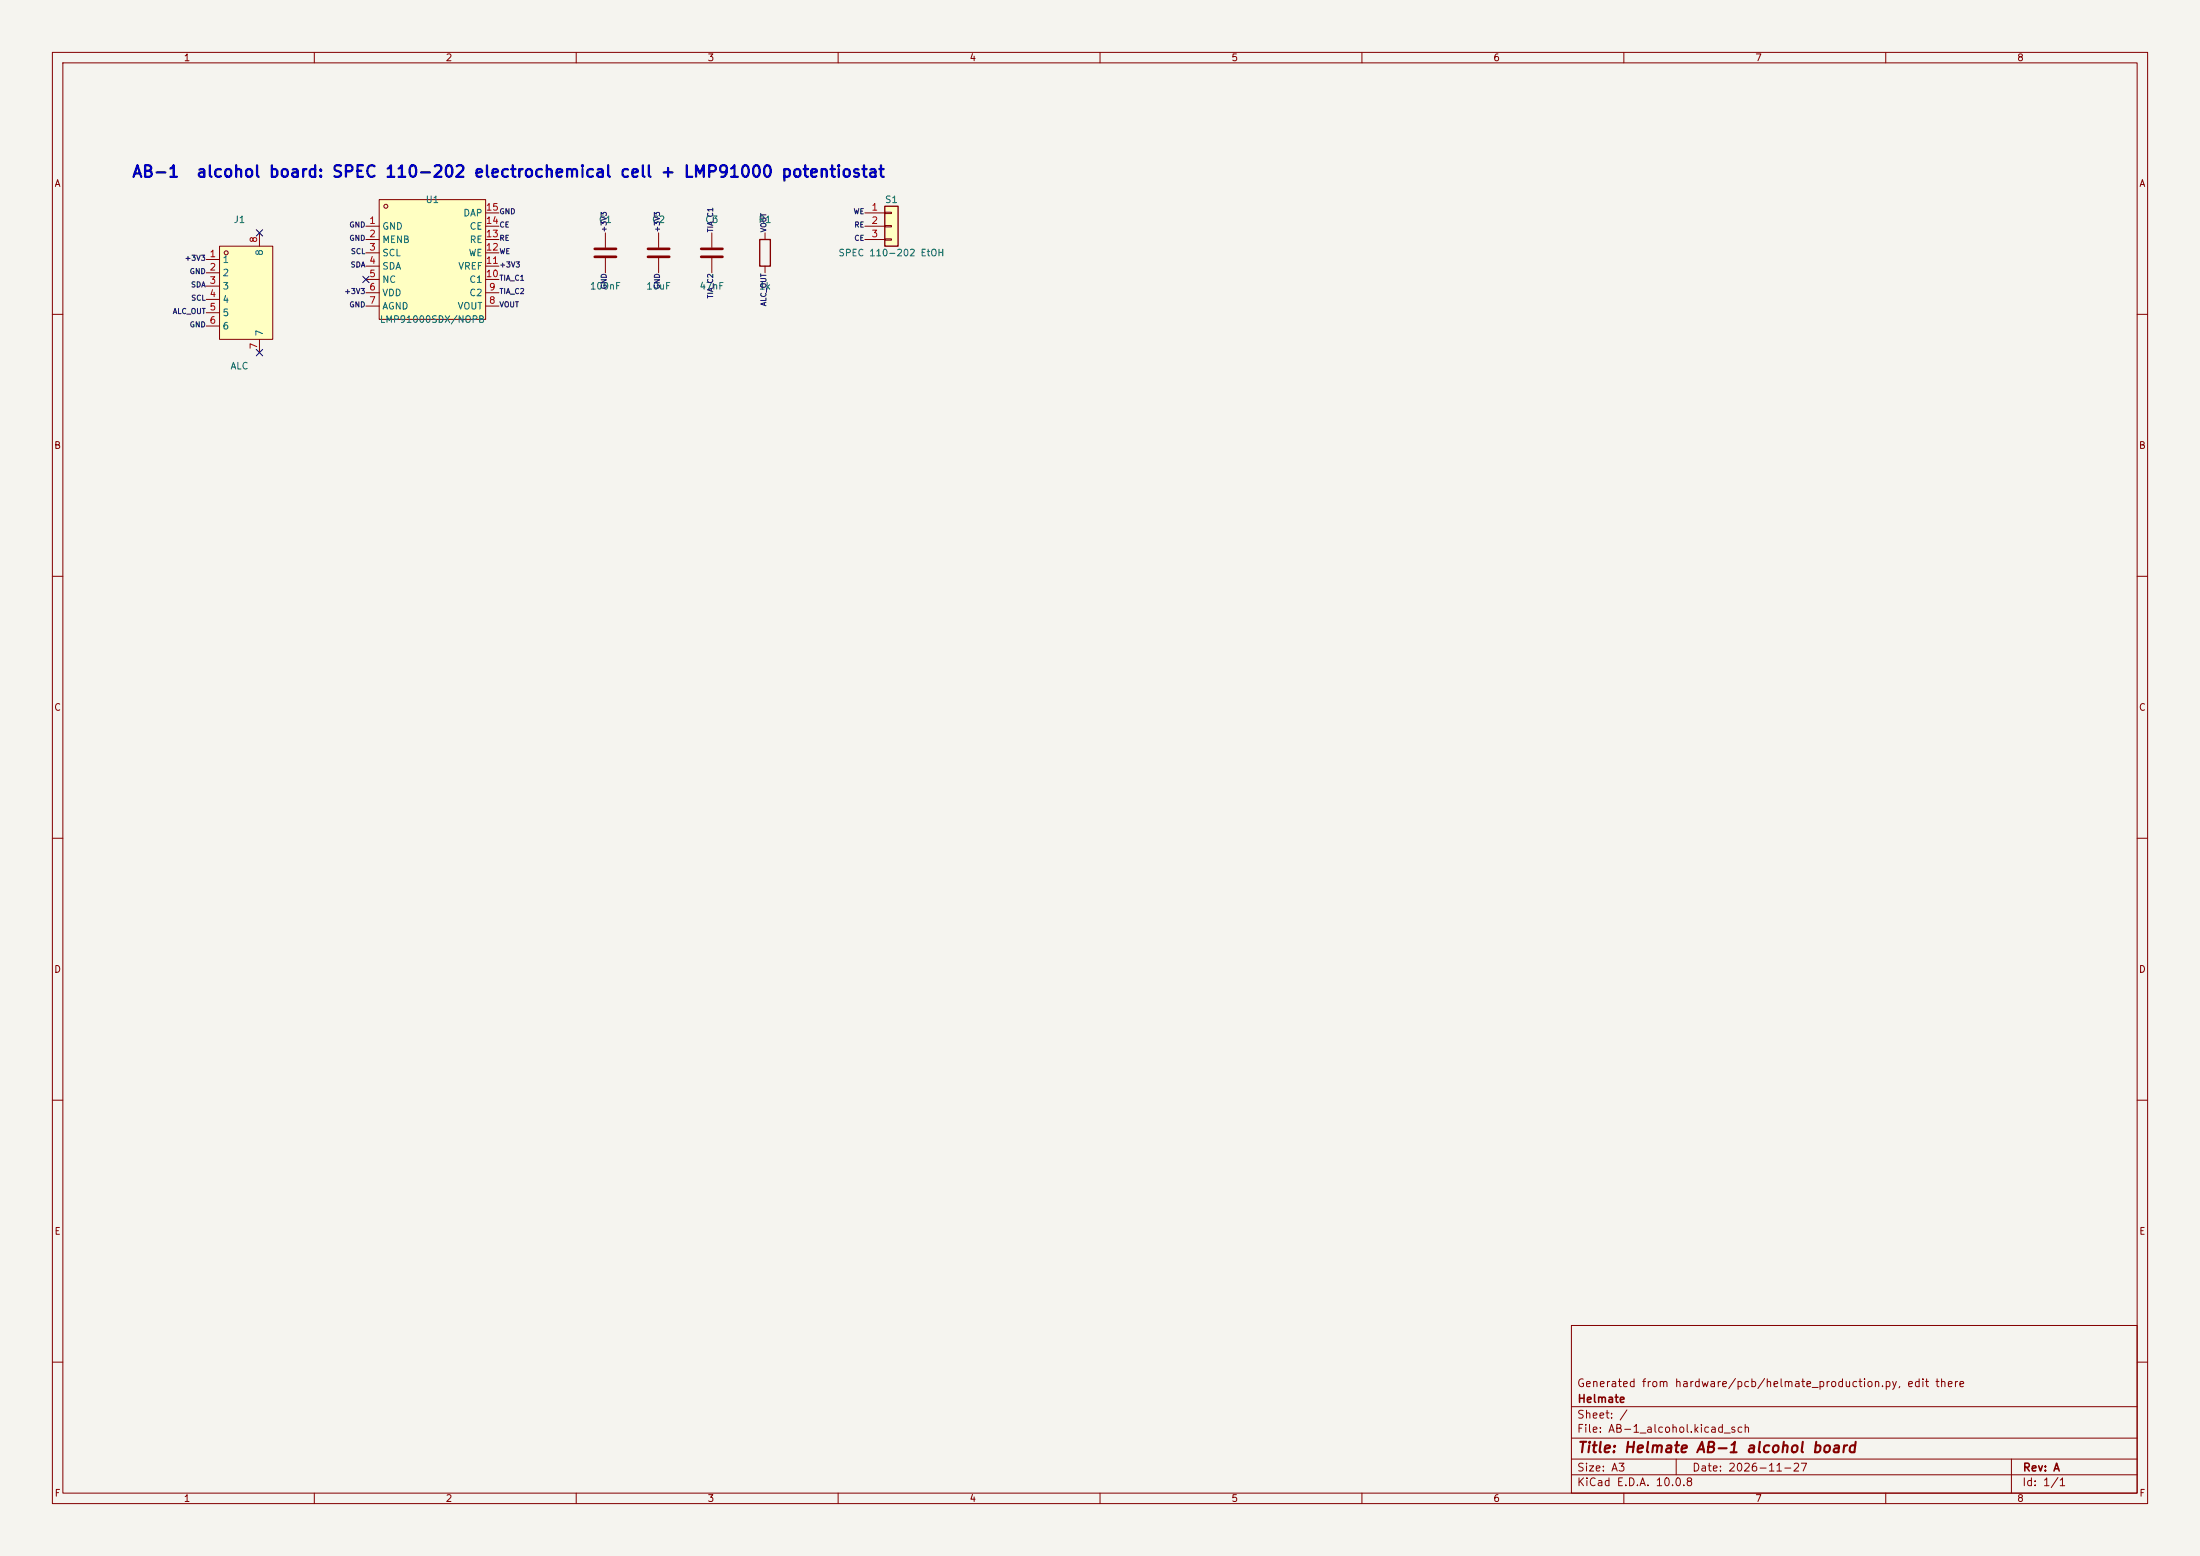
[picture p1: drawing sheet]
<svg xmlns="http://www.w3.org/2000/svg" width="420mm" height="297mm" viewBox="0 0 420 297" stroke-linecap="round" stroke-linejoin="round" font-family="sans-serif">
<path d="M0 0h420v297h-420z" fill="#f5f4ef" stroke="#f5f4ef" stroke-width=".19"/>
<g fill="none" stroke="#840000" stroke-width=".19">
<path d="M10 10h400v277h-400zM12 12h396v273h-396zM60 10v2M110 10v2M160 10v2M210 10v2M260 10v2M310 10v2M360 10v2M125.7 44.5v2.7M125.7 49.3v2.8M10 60h2"/>
<path d="M408 60h2M10 110h2M408 110h2M10 160h2M408 160h2M10 210h2M408 210h2M300 253h108v32h-108zM10 260h2M300 278.5h108M300 274.5h108M300 268.5h108"/>
<path d="M320 278.5v3M384 278.5v6.5M408 260h2M60 285v2M110 285v2M160 285v2M210 285v2M260 285v2M300 281.5h108M310 285v2M360 285v2"/>
</g>
<path d="M123.7 47.5h4.1M123.7 49h4.1" fill="none" stroke="#840000" stroke-width=".51"/>
<path d="M168.9 39.4h2.5v7.6h-2.5z" fill="#ffffc2"/>
<path d="M168.9 39.4h2.5v7.6h-2.5zM145 45.7h2.1v5.1h-2.1z" fill="none" stroke="#840000" stroke-width=".25"/>
<path d="M115.6 44.5v2.7M115.6 49.3v2.8M146 44.5v1.2M146 50.8v1.3M165.1 40.6h3.8M165.1 43.2h3.8M165.1 45.7h3.8M168.9 40.5h1.3v.3h-1.3zM168.9 43.1h1.3v.2h-1.3zM168.9 45.6h1.3v.2h-1.3z" fill="none" stroke="#840000" stroke-width=".19"/>
<path d="M113.5 47.5h4.1M113.5 49h4.1" fill="none" stroke="#840000" stroke-width=".51"/>
<path d="M72.4 38.1h20.3v22.9h-20.3z" fill="#ffffc2"/>
<g fill="none" stroke="#840000" stroke-width=".19">
<path d="M72.4 38.1h20.3v22.9h-20.3zM69.8 43.2h2.6M69.8 45.7h2.6M69.8 48.3h2.6M69.8 50.8h2.6M69.8 53.3h2.6M69.8 55.9h2.6M69.8 58.4h2.6M92.7 43.2h2.5M92.7 45.7h2.5M92.7 48.3h2.5M92.7 50.8h2.5"/>
<path d="M92.7 53.3h2.5M92.7 55.9h2.5M92.7 58.4h2.5M92.7 40.6h2.5M135.9 44.5v2.7M135.9 49.3v2.8"/>
<circle cx="73.7" cy="39.4" r=".38"/>
</g>
<path d="M133.9 47.5h4M133.9 49h4" fill="none" stroke="#840000" stroke-width=".51"/>
<path d="M41.9 47h10.2v17.8h-10.2z" fill="#ffffc2"/>
<g fill="none" stroke="#840000" stroke-width=".19">
<path d="M39.4 49.5h2.5M39.4 52.1h2.5M39.4 54.6h2.5M39.4 57.2h2.5M39.4 59.7h2.5M41.9 47h10.2v17.8h-10.2zM49.5 44.5v2.5M39.4 62.2h2.5M49.5 64.8v2.5"/>
<circle cx="43.2" cy="48.3" r=".38"/>
</g>
<path d="M48.9 43.8l1.2 1.3M50.1 43.8l-1.2 1.3M69.2 52.7l1.3 1.2M70.5 52.7l-1.3 1.2M48.9 66.7l1.2 1.2M50.1 66.7l-1.2 1.2" fill="none" stroke="#000084" stroke-width=".19"/>
<g font-size="2.2" fill="#0000c2">
<text x="25.1" y="34.4">AB-1</text>
<text x="37.3" y="34.4">alcohol board: SPEC 110-202 electrochemical cell + LMP91000 potentiostat</text>
</g>
<text font-size="2" fill="#840000" x="301" y="277.8">Title: Helmate AB-1 alcohol board</text>
<g font-size="1.5" fill="#840000">
<text x="300.9" y="265.1">Generated from hardware/pcb/helmate_production.py, edit there</text>
<text x="301" y="268.1">Helmate</text>
<text x="300.9" y="273.8">File: AB-1_alcohol.kicad_sch</text>
<text x="300.9" y="271.1">Sheet: /</text>
<text x="300.9" y="281.2">Size: A3</text>
<text x="322.9" y="281.2">Date: 2026-11-27</text>
<text x="386" y="281.2">Rev: A</text>
<text x="300.9" y="284">KiCad E.D.A. 10.0.8</text>
<text x="385.9" y="284">Id: 1/1</text>
</g>
<g font-size="1.3" fill="#840000">
<text x="35" y="12">1</text>
<text x="85" y="12">2</text>
<text x="135" y="12">3</text>
<text x="185" y="12">4</text>
<text x="235" y="12">5</text>
<text x="285" y="12">6</text>
<text x="335" y="12">7</text>
<text x="385" y="12">8</text>
<text x="10.3" y="36">A</text>
<text x="408.3" y="36">A</text>
<text x="10.2" y="86">B</text>
<text x="408.2" y="86">B</text>
<text x="10.2" y="136">C</text>
<text x="408.2" y="136">C</text>
<text x="10.2" y="186">D</text>
<text x="408.2" y="186">D</text>
<text x="10.3" y="236">E</text>
<text x="408.3" y="236">E</text>
<text x="10.3" y="286">F</text>
<text x="35" y="287">1</text>
<text x="85" y="287">2</text>
<text x="135" y="287">3</text>
<text x="185" y="287">4</text>
<text x="235" y="287">5</text>
<text x="285" y="287">6</text>
<text x="335" y="287">7</text>
<text x="385" y="287">8</text>
<text x="408.3" y="286">F</text>
</g>
<g font-size="1.3" fill="#006464">
<text x="81.2" y="39.1">U1</text>
<text x="88.3" y="41.6">DAP</text>
<text x="168.8" y="39.1">S1</text>
<text x="44.5" y="42.9">J1</text>
<text x="72.9" y="44.1">GND</text>
<text x="72.9" y="46.7">MENB</text>
<text x="89.6" y="46.7">RE</text>
<text x="89.6" y="44.1">CE</text>
<text x="114.2" y="42.9">C1</text>
<text x="124.4" y="42.9">C2</text>
<text x="134.5" y="42.9">C3</text>
<text x="144.7" y="42.9">R1</text>
<text x="42.4" y="50.5">1</text>
<text x="42.4" y="53">2</text>
<text x="50.5" y="48.9" transform="rotate(-90 50.5 48.9)">8</text>
<text x="72.9" y="49.2">SCL</text>
<text x="72.9" y="51.8">SDA</text>
<text x="87.4" y="51.8">VREF</text>
<text x="89.4" y="49.2">WE</text>
<text x="160" y="49.2">SPEC 110-202 EtOH</text>
<text x="42.4" y="55.6">3</text>
<text x="42.4" y="58.1">4</text>
<text x="72.9" y="54.3">NC</text>
<text x="72.9" y="56.8">VDD</text>
<text x="72.9" y="59.4">AGND</text>
<text x="87.3" y="59.4">VOUT</text>
<text x="89.5" y="56.8">C2</text>
<text x="89.5" y="54.3">C1</text>
<text x="112.5" y="55.6">100nF</text>
<text x="123.3" y="55.6">10uF</text>
<text x="133.4" y="55.6">47nF</text>
<text x="144.8" y="55.6">1k</text>
<text x="42.4" y="60.7">5</text>
<text x="42.4" y="63.2">6</text>
<text x="50.5" y="64.3" transform="rotate(-90 50.5 64.3)">7</text>
<text x="72.4" y="61.9">LMP91000SDX/NOPB</text>
<text x="43.9" y="70.8">ALC</text>
</g>
<g font-size="1.3" fill="#a90000">
<text x="92.6" y="40.5">15</text>
<text x="166.3" y="40.5">1</text>
<text x="49.4" y="46.5" transform="rotate(-90 49.4 46.5)">8</text>
<text x="70.4" y="43">1</text>
<text x="70.4" y="45.6">2</text>
<text x="92.6" y="45.6">13</text>
<text x="92.6" y="43">14</text>
<text x="166.3" y="43">2</text>
<text x="166.3" y="45.6">3</text>
<text x="39.9" y="49.4">1</text>
<text x="39.9" y="51.9">2</text>
<text x="70.4" y="48.1">3</text>
<text x="70.4" y="50.7">4</text>
<text x="70.4" y="53.2">5</text>
<text x="92.6" y="53.2">10</text>
<text x="92.6" y="50.7">11</text>
<text x="92.6" y="48.1">12</text>
<text x="39.9" y="54.5">3</text>
<text x="39.9" y="57">4</text>
<text x="39.9" y="59.6">5</text>
<text x="70.4" y="55.7">6</text>
<text x="70.4" y="58.3">7</text>
<text x="93.2" y="58.3">8</text>
<text x="93.2" y="55.7">9</text>
<text x="39.9" y="62.1">6</text>
<text x="49.4" y="66.8" transform="rotate(-90 49.4 66.8)">7</text>
</g>
<g font-size="1" fill="#0f0f0f">
<text x="95.3" y="41.1">GND</text>
<text x="162.9" y="41.1">WE</text>
<text x="66.6" y="46.2">GND</text>
<text x="66.6" y="43.7">GND</text>
<text x="95.3" y="46.2">RE</text>
<text x="95.3" y="43.7">CE</text>
<text x="116.1" y="44.4" transform="rotate(-90 116.1 44.4)">+3V3</text>
<text x="126.2" y="44.4" transform="rotate(-90 126.2 44.4)">+3V3</text>
<text x="136.4" y="44.4" transform="rotate(-90 136.4 44.4)">TIA_C1</text>
<text x="146.5" y="44.4" transform="rotate(-90 146.5 44.4)">VOUT</text>
<text x="163" y="43.7">RE</text>
<text x="163" y="46.2">CE</text>
<text x="35.2" y="50">+3V3</text>
<text x="36.1" y="52.6">GND</text>
<text x="66.8" y="51.3">SDA</text>
<text x="66.9" y="48.7">SCL</text>
<text x="95.3" y="48.7">WE</text>
<text x="95.3" y="51.3">+3V3</text>
<text x="95.3" y="53.8">TIA_C1</text>
<text x="36.4" y="55.1">SDA</text>
<text x="36.4" y="57.6">SCL</text>
<text x="65.6" y="56.4">+3V3</text>
<text x="66.6" y="58.9">GND</text>
<text x="95.3" y="56.4">TIA_C2</text>
<text x="95.3" y="58.9">VOUT</text>
<text x="116.1" y="55.3" transform="rotate(-90 116.1 55.3)">GND</text>
<text x="126.2" y="55.3" transform="rotate(-90 126.2 55.3)">GND</text>
<text x="136.4" y="57.1" transform="rotate(-90 136.4 57.1)">TIA_C2</text>
<text x="146.5" y="58.6" transform="rotate(-90 146.5 58.6)">ALC_OUT</text>
<text x="32.9" y="60.2">ALC_OUT</text>
<text x="36.1" y="62.7">GND</text>
</g>
</svg>
